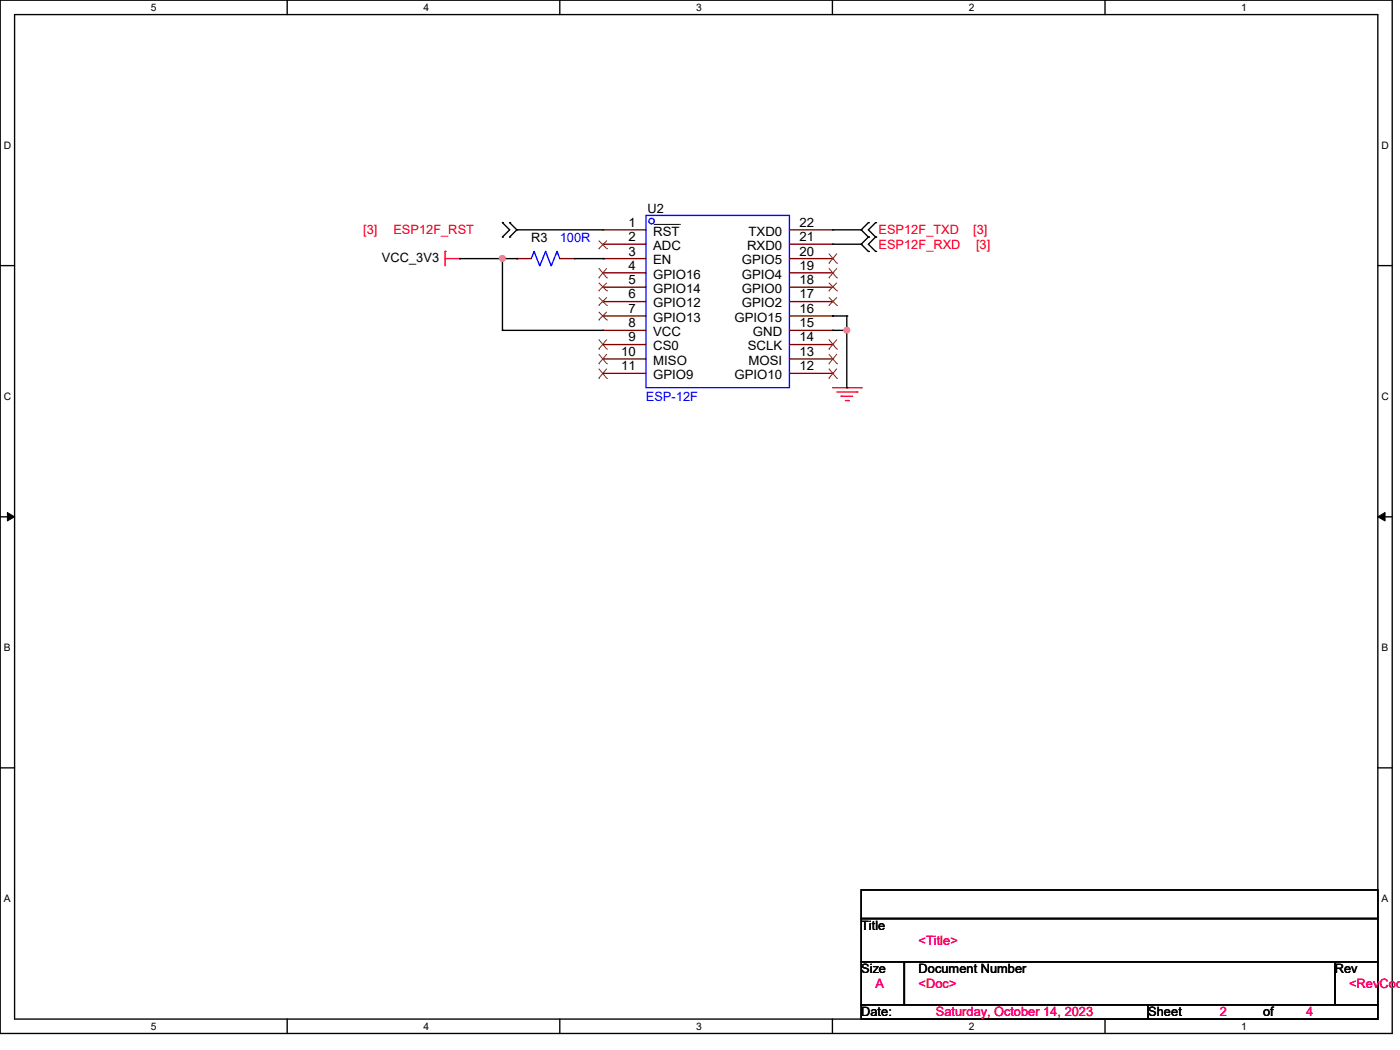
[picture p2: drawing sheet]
<svg xmlns="http://www.w3.org/2000/svg" width="305mm" height="229mm" viewBox="0 0 305 229" stroke-linecap="round" stroke-linejoin="round" font-family="sans-serif">
<path d="M0 0h303.1v225h-303.1zM3.2 3.2h296.8v218.7h-296.8z" fill="none" stroke="#000" stroke-width=".3"/>
<g fill="#fff">
<path d="M32.9 .4h1.1v2.4h-1.1z"/>
<path d="M32.9 222.2h1.1v2.5h-1.1z"/>
</g>
<path d="M62.5 0v3.2M62.5 221.9v3.1" fill="none" stroke="#000" stroke-width=".3"/>
<g fill="#fff">
<path d="M92.2 .4h1.2v2.4h-1.2z"/>
<path d="M92.2 222.2h1.2v2.5h-1.2z"/>
</g>
<path d="M121.9 0v3.2M121.9 221.9v3.1" fill="none" stroke="#000" stroke-width=".3"/>
<g fill="#fff">
<path d="M151.6 .4h1.1v2.4h-1.1z"/>
<path d="M151.6 222.2h1.1v2.5h-1.1z"/>
</g>
<path d="M181.2 0v3.2M181.2 221.9v3.1" fill="none" stroke="#000" stroke-width=".3"/>
<g fill="#fff">
<path d="M210.9 .4h1.2v2.4h-1.2z"/>
<path d="M210.9 222.2h1.2v2.5h-1.2z"/>
</g>
<path d="M240.6 0v3.2M240.6 221.9v3.1" fill="none" stroke="#000" stroke-width=".3"/>
<g fill="#fff">
<path d="M270.3 .4h1.1v2.4h-1.1z"/>
<path d="M270.3 222.2h1.1v2.5h-1.1z"/>
<path d="M.8 30.5h1.6v2.4h-1.6z"/>
<path d="M300.8 30.5h1.5v2.4h-1.5z"/>
<path d="M.8 85.1h1.6v2.5h-1.6z"/>
<path d="M300.8 85.1h1.5v2.5h-1.5z"/>
</g>
<path d="M0 57.8h3.2M300 57.8h3.1" fill="none" stroke="#000" stroke-width=".3"/>
<g fill="#fff">
<path d="M.8 139.8h1.5v2.5h-1.5z"/>
<path d="M300.8 139.8h1.4v2.5h-1.4z"/>
</g>
<path d="M0 112.5h3.2M300 112.5h3.1" fill="none" stroke="#000" stroke-width=".3"/>
<path d="M1.6 111.6l1.6 .9-1.6 .9zM300 112.5l1.5-.9v1.8z" fill="#000" stroke="#000" stroke-width=".22"/>
<g fill="#fff">
<path d="M.8 194.5h1.5v2.4h-1.5z"/>
<path d="M300.8 194.5h1.5v2.4h-1.5z"/>
</g>
<g fill="none" stroke="#000" stroke-width=".3">
<path d="M100 56.3h.1M100 56.3h12.5M109.4 51.6h.1M109.4 48.5h.1M109.4 56.3h.1M109.4 48.5l1.6 1.5-1.6 1.6M109.4 56.3v15.6M111 48.5h.1M111 51.6h.1M111 48.5l1.5 1.5M112.5 50h.1M112.5 56.3h.1"/>
<path d="M112.5 50l-1.5 1.6M112.5 50h18.8M125 56.3h6.3M131.3 56.3h.1M181.3 50h6.2M181.3 53.2h6.2M187.5 50h.1M187.5 53.2h.1M187.5 53.2l1.6 1.5M187.5 50l1.6 1.6M189.1 51.6h.1M189.1 54.7h.1"/>
<path d="M189.1 48.5h.1M189.1 51.6l-1.6 1.6M189.1 48.5l-1.6 1.5M190.6 54.7h.1M190.6 51.6h.1M190.6 48.5h.1M190.6 51.6l-1.5 1.6 1.5 1.5M190.6 48.5l-1.5 1.5 1.5 1.6M109.4 71.9h.1M109.4 71.9h21.9M181.3 68.8h.1M181.3 71.9h3.1"/>
<path d="M181.3 68.8h3.1M184.4 71.9h.1M184.4 68.8h.1M184.4 68.8v15.6M184.4 84.4h.1M0 167.2h3.2M300 167.2h3.1M187.5 193.8h112.5v6.2h-112.5zM187.5 200h112.5v9.4h-112.5zM187.5 209.4h9.4v9.3h-9.4zM187.5 218.7h62.5v3.2h-62.5zM196.9 209.4h93.7v9.3h-93.7z"/>
<path d="M250 218.7h50v3.2h-50zM290.6 209.4h9.4v9.3h-9.4z"/>
</g>
<path d="M96.9 54.7h.1M96.9 56.3h3.1M96.9 54.7v3.2M100 56.3h.1M181.3 84.4h6.2M182.2 85.3h4.4M183.1 86.3h.1M183.1 86.3h2.5M184.1 87.2h.6M184.7 87.2h.1M186.6 85.3h.1M187.5 84.4h.1" fill="none" stroke="#f00" stroke-width=".3"/>
<g fill="none" stroke="#00f" stroke-width=".3">
<path d="M115.7 56.3l.6-1.6 1.2 3.2 1.3-3.2 1.2 3.2 1.3-3.2 .6 1.6M140.6 46.9h31.3v37.5h-31.3z"/>
<circle cx="141.9" cy="48.1" r=".59"/>
</g>
<g fill="none" stroke="#800000" stroke-width=".3">
<path d="M112.5 56.3h.1M112.5 56.3h3.2M121.9 56.3h3.1M125 56.3h.1M131.3 50h.1M131.3 53.2h.1M131.3 56.3h.1M131.3 59.4h.1M131.3 50h9.3M131.3 53.2h9.3M131.3 56.3h9.3M131.3 59.4h9.3"/>
<path d="M171.9 50h9.4M171.9 53.2h9.4M171.9 56.3h9.4M171.9 59.4h9.4M181.3 50h.1M181.3 53.2h.1M181.3 56.3h.1M181.3 59.4h.1M131.3 62.5h.1M131.3 65.7h.1M131.3 68.8h.1M131.3 71.9h.1"/>
<path d="M131.3 78.1h.1M131.3 75h.1M131.3 62.5h9.3M131.3 65.7h9.3M131.3 68.8h9.3M131.3 71.9h9.3M131.3 75h9.3M131.3 78.1h9.3M171.9 62.5h9.4M171.9 65.7h9.4M171.9 68.8h9.4M171.9 71.9h9.4"/>
<path d="M171.9 75h9.4M171.9 78.1h9.4M181.3 71.9h.1M181.3 68.8h.1M181.3 65.7h.1M181.3 75h.1M181.3 78.1h.1M181.3 62.5h.1M131.3 81.3h.1M131.3 81.3h9.3M171.9 81.3h9.4M181.3 81.3h.1"/>
</g>
<path d="M142.3 48.9h5.7M148 48.9h.1" fill="none" stroke="#000" stroke-width=".22"/>
<g fill="none" stroke="#804000" stroke-width=".22">
<path d="M130.4 54.2h.1M130.4 52.4l1.7 1.8M130.4 58.4l1.7 2.1M132.1 54.2h.1M132.1 52.4l-1.7 1.8M132.1 58.4l-1.7 2.1M180.4 57.3h.1M180.4 55.2l1.8 2.1M180.4 58.4l1.8 2.1M182.2 57.3h.1M182.2 55.2l-1.8 2.1M182.2 58.4l-1.8 2.1"/>
<path d="M130.4 60.5h.1M130.4 63.3h.1M130.4 66.5h.1M130.4 69.7h.1M130.4 79.2h.1M130.4 76h.1M130.4 61.6l1.7 1.7M130.4 64.7l1.7 1.8M130.4 67.9l1.7 1.8M130.4 77.1l1.7 2.1M130.4 73.9l1.7 2.1M132.1 60.5h.1"/>
<path d="M132.1 63.3h.1M132.1 66.5h.1M132.1 69.7h.1M132.1 79.2h.1M132.1 76h.1M132.1 61.6l-1.7 1.7M132.1 64.7l-1.7 1.8M132.1 67.9l-1.7 1.8M132.1 77.1l-1.7 2.1M132.1 73.9l-1.7 2.1M180.4 66.5h.1M180.4 76h.1"/>
<path d="M180.4 79.2h.1M180.4 60.5h.1M180.4 63.3h.1M180.4 64.7l1.8 1.8M180.4 73.9l1.8 2.1M180.4 77.1l1.8 2.1M180.4 61.6l1.8 1.7M182.2 66.5h.1M182.2 76h.1M182.2 79.2h.1M182.2 60.5h.1M182.2 63.3h.1"/>
<path d="M182.2 64.7l-1.8 1.8M182.2 73.9l-1.8 2.1M182.2 77.1l-1.8 2.1M182.2 61.6l-1.8 1.7M130.4 82.4h.1M130.4 80.3l1.7 2.1M132.1 82.4h.1M132.1 80.3l-1.7 2.1M180.4 82.4h.1M180.4 80.3l1.8 2.1M182.2 82.4h.1M182.2 80.3l-1.8 2.1"/>
</g>
<g fill="#ff8080" stroke="#ff8080" stroke-width=".3">
<circle cx="109.4" cy="56.3" r=".61"/>
<circle cx="184.4" cy="71.9" r=".59"/>
</g>
<g font-size="2.8">
<text x="141" y="46.3">U2</text>
<text x="115.7" y="52.6">R3</text>
<text x="136.8" y="49.4">1</text>
<text x="136.8" y="52.5">2</text>
<text x="142.2" y="51.3">RST</text>
<text x="162.9" y="51.3">TXD0</text>
<text x="174.1" y="49.4">22</text>
<text x="174.1" y="52.5">21</text>
<text x="83.1" y="56.9">VCC_3V3</text>
<text x="136.8" y="55.6">3</text>
<text x="136.8" y="58.7">4</text>
<text x="142.2" y="54.4">ADC</text>
<text x="142.2" y="57.6">EN</text>
<text x="161.5" y="57.6">GPIO5</text>
<text x="162.6" y="54.4">RXD0</text>
<text x="174.1" y="55.6">20</text>
<text x="174.1" y="58.7">19</text>
<text x="136.8" y="61.8">5</text>
<text x="136.8" y="65">6</text>
<text x="142.2" y="60.7">GPIO16</text>
<text x="142.2" y="63.8">GPIO14</text>
<text x="161.5" y="60.7">GPIO4</text>
<text x="161.5" y="63.8">GPIO0</text>
<text x="174.1" y="65">17</text>
<text x="174.1" y="61.8">18</text>
<text x="136.8" y="68.1">7</text>
<text x="136.8" y="71.2">8</text>
<text x="142.2" y="66.9">GPIO12</text>
<text x="142.2" y="70.1">GPIO13</text>
<text x="159.9" y="70.1">GPIO15</text>
<text x="161.5" y="66.9">GPIO2</text>
<text x="174.1" y="71.2">15</text>
<text x="174.1" y="68.1">16</text>
<text x="135.2" y="77.5">10</text>
<text x="136.8" y="74.3">9</text>
<text x="142.2" y="73.2">VCC</text>
<text x="142.2" y="76.3">CS0</text>
<text x="162.8" y="76.3">SCLK</text>
<text x="163.9" y="73.2">GND</text>
<text x="174.1" y="74.3">14</text>
<text x="174.1" y="77.5">13</text>
<text x="135.2" y="80.6">11</text>
<text x="142.2" y="82.5">GPIO9</text>
<text x="142.2" y="79.4">MISO</text>
<text x="159.9" y="82.5">GPIO10</text>
<text x="162.9" y="79.4">MOSI</text>
<text x="174.1" y="80.6">12</text>
<text x="187.5" y="202.5">Title</text>
<text x="187.5" y="211.9">Size</text>
<text x="200" y="211.9">Document Number</text>
<text x="290.6" y="211.9">Rev</text>
<text x="187.5" y="221.3">Date:</text>
<text x="250" y="221.3">Sheet</text>
<text x="275" y="221.3">of</text>
</g>
<g font-size="2.8" fill="#f00">
<text x="79.1" y="51">[3]</text>
<text x="85.6" y="51">ESP12F_RST</text>
<text x="191.3" y="51">ESP12F_TXD</text>
<text x="211.9" y="51">[3]</text>
<text x="191.3" y="54.1">ESP12F_RXD</text>
<text x="212.5" y="54.1">[3]</text>
</g>
<g font-size="2.8" fill="#00f">
<text x="121.9" y="52.6">100R</text>
<text x="140.6" y="87.2">ESP-12F</text>
</g>
<g font-size="2.8" fill="#ff0080">
<text x="200" y="205.7">&lt;Title&gt;</text>
<text x="190.6" y="215.1">A</text>
<text x="200" y="215.1">&lt;Doc&gt;</text>
<text x="293.7" y="215.1">&lt;RevCode</text>
<text x="203.8" y="221.3">Saturday, October 14, 2023</text>
<text x="265.6" y="221.3">2</text>
<text x="284.4" y="221.3">4</text>
</g>
<g font-size="2.2">
<text x="32.8" y="2.4">5</text>
<text x="92.2" y="2.4">4</text>
<text x="151.5" y="2.4">3</text>
<text x="210.9" y="2.4">2</text>
<text x="270.2" y="2.4">1</text>
<text x=".8" y="32.5">D</text>
<text x="300.8" y="32.5">D</text>
<text x=".8" y="87.1">C</text>
<text x="300.8" y="87.1">C</text>
<text x=".8" y="141.8">B</text>
<text x="300.8" y="141.8">B</text>
<text x=".8" y="196.5">A</text>
<text x="300.8" y="196.5">A</text>
<text x="32.8" y="224.2">5</text>
<text x="92.2" y="224.2">4</text>
<text x="151.5" y="224.2">3</text>
<text x="210.9" y="224.2">2</text>
<text x="270.2" y="224.2">1</text>
</g>
</svg>
